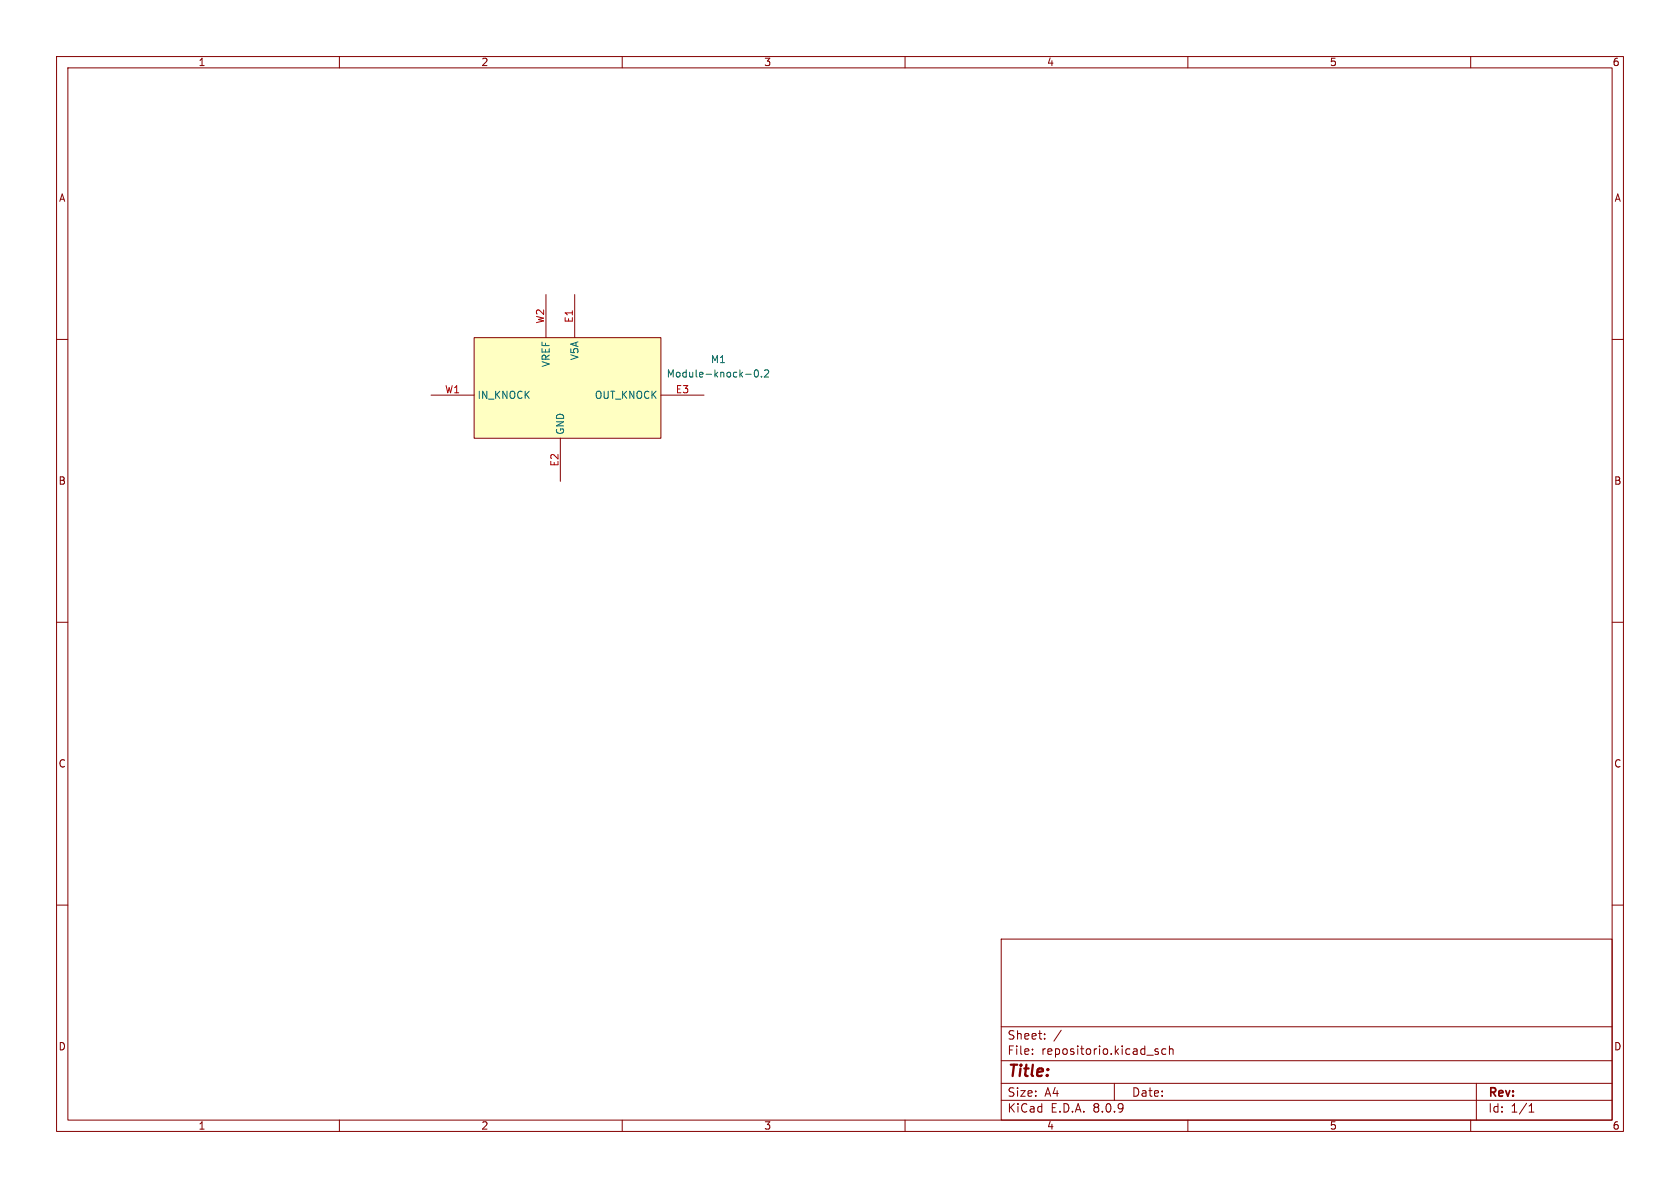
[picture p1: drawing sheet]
<svg xmlns="http://www.w3.org/2000/svg" width="297mm" height="210mm" viewBox="0 0 297 210" stroke-linecap="round" stroke-linejoin="round" font-family="sans-serif">
<g fill="none" stroke="#840000" stroke-width=".18">
<path d="M10 10h277v190h-277zM12 12h273v186h-273zM60 10v2M110 10v2M160 10v2M210 10v2M260 10v2M10 60h2M285 60h2M10 110h2M285 110h2M10 160h2"/>
<path d="M177 166h108v32h-108zM285 160h2M60 198v2M110 198v2M160 198v2M177 194.5h108M177 191.5h108M177 187.5h108M177 181.5h108M182.5 186.3v.1M182.5 185.5v.1M184.7 183.6v.1"/>
<path d="M184.7 182.8v.1M187.6 182.1l-1.3 2M197 191.5v3M204.2 185.8l.5 .2 .1 .2-.2 .2-.4-.1M204.2 185.5h.5M206.1 185.5l-.4-.1-.3 .3v.4l.1 .2h.6M206.7 185.5l.3-.1 .3 .1 .1 .9M206.7 184.9v1.5M210 198v2M260 198v2M261 191.5v6.5M270.3 196.6h.9"/>
<path d="M270.3 195.5l.4-.4v1.5"/>
</g>
<path d="M83.8 59.7h33v17.8h-33z" fill="#ffffc2"/>
<path d="M83.8 59.7h33v17.8h-33zM96.5 52.1v7.6M101.6 52.1v7.6M76.2 69.9h7.6M99.1 77.5v7.6M116.8 69.9h7.7" fill="none" stroke="#840000" stroke-width=".18"/>
<path d="M131.8 66.2h1M133.5 65.5l.2-.1a.68 .68 0 0 1 .4 .6 .68 .68 0 0 1-.4 .7l-.2-.2-.2-.3zM134.6 66.5v.2M135.2 65.5l.4-.1 .3 .3-.8 1h.8" fill="none" stroke="#006464" stroke-width=".18"/>
<text font-size="2.8" fill="#840000" x="178" y="190.9">Title:</text>
<g font-size="2.1" fill="#840000">
<text x="178" y="184">Sheet:</text>
<text x="178" y="186.7">File:</text>
<text x="184.1" y="186.7">repositorio.kicad_sch</text>
<text x="178" y="196.9">KiCad</text>
<text x="178" y="194.1">Size:</text>
<text x="184.7" y="194.1">A4</text>
<text x="185.7" y="196.9">E.D.A.</text>
<text x="193.3" y="196.9">8.0.9</text>
<text x="200" y="194.1">Date:</text>
<text x="263" y="194.3">Rev:</text>
<text x="263" y="196.9">Id:</text>
<text x="267.1" y="196.9">1/1</text>
</g>
<g font-size="1.8" fill="#840000">
<text x="35" y="11.9">1</text>
<text x="85" y="11.9">2</text>
<text x="135" y="11.9">3</text>
<text x="185" y="11.9">4</text>
<text x="235" y="11.9">5</text>
<text x="285" y="11.9">6</text>
<text x="10.3" y="35.9">A</text>
<text x="285.3" y="35.9">A</text>
<text x="10.3" y="85.9">B</text>
<text x="285.3" y="85.9">B</text>
<text x="10.3" y="135.9">C</text>
<text x="285.3" y="135.9">C</text>
<text x="10.3" y="185.9">D</text>
<text x="285.3" y="185.9">D</text>
<text x="35" y="199.9">1</text>
<text x="85" y="199.9">2</text>
<text x="135" y="199.9">3</text>
<text x="185" y="199.9">4</text>
<text x="235" y="199.9">5</text>
<text x="285" y="199.9">6</text>
</g>
<g font-size="1.8" fill="#a90000">
<text x="96.3" y="57.3" transform="rotate(-90 96.3 57.3)">W2</text>
<text x="101.3" y="57.2" transform="rotate(-90 101.3 57.2)">E1</text>
<text x="78.6" y="69.6">W1</text>
<text x="119.4" y="69.6">E3</text>
<text x="98.8" y="82.6" transform="rotate(-90 98.8 82.6)">E2</text>
</g>
<g font-size="1.8" fill="#006464">
<text x="97.4" y="65" transform="rotate(-90 97.4 65)">VREF</text>
<text x="102.5" y="63.8" transform="rotate(-90 102.5 63.8)">V5A</text>
<text x="125.6" y="64.4">M1</text>
<text x="84.3" y="70.7">IN_KNOCK</text>
<text x="105.1" y="70.7">OUT_KNOCK</text>
<text x="117.8" y="66.9">Module-knock-0.2</text>
<text x="99.9" y="77" transform="rotate(-90 99.9 77)">GND</text>
</g>
</svg>
